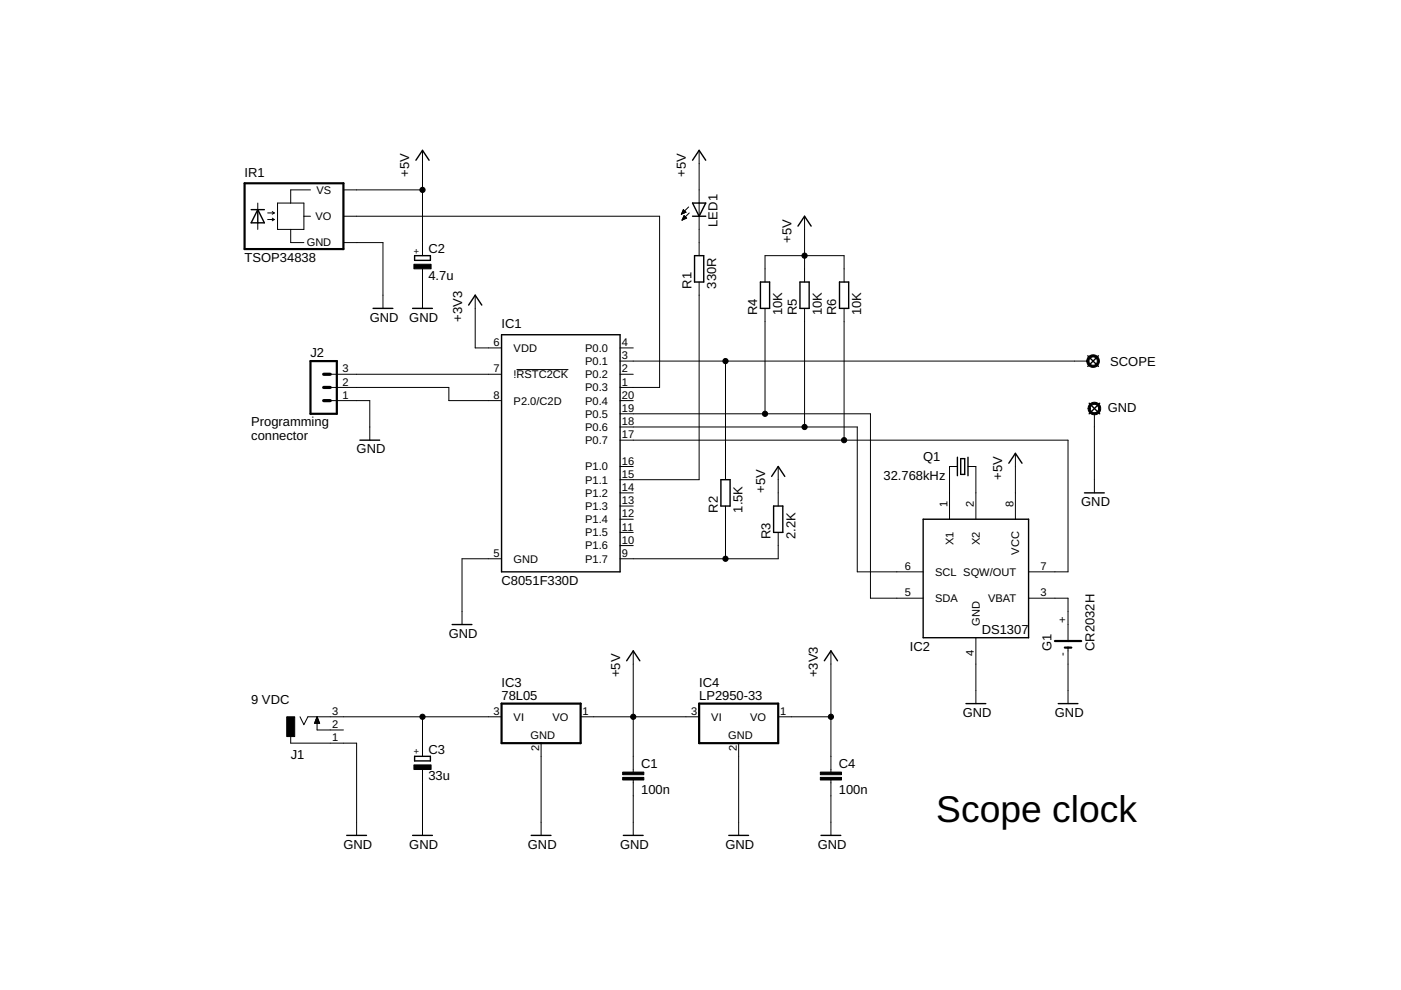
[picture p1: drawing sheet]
<svg xmlns="http://www.w3.org/2000/svg" width="297mm" height="210mm" viewBox="0 0 297 210" stroke-linecap="round" stroke-linejoin="round" font-family="sans-serif">
<g fill="none" stroke="#000" stroke-width=".21">
<path d="M89.6 31.9v22.3M148.2 31.9v22.3M54.7 43.1v1.3M54.7 47.2v1.4M56.7 45.1h1.4M56.7 46.5h1.4M57.7 44.9l.4 .2M57.7 46.2l.4 .3M58.1 45.1l-.4 .3M58.1 46.5l-.4 .3M58.8 43.1h5.6v5.5h-5.6zM61.6 48.6v2.8h2.8"/>
<path d="M64.4 45.8h1.4M65.8 40.3h-4.2v2.8M72.8 45.8h67v36.3h-8.3M72.8 40.3h16.8M72.8 51.4h8.4v14M89.6 57v8.4M144.5 45.4h.1M144.5 45.3h.3M144.6 45.1h.5M144.6 46.6h.1M144.7 45h.7M144.7 46.5h.3"/>
<path d="M144.7 44.9h.6M144.7 46.4h.6M144.8 44.7h.4M144.8 46.2h.7M144.8 44.6h.2M144.9 46.1h.5M144.9 44.4l-.4 1M144.9 44.4l.5 .6M144.9 44.5h.1M144.9 46h.4M145 45.8h.1M145 45.7l.6 .5-1 .5z"/>
<path d="M145.4 45l-.9 .4M146 43.9l-1.5 1.5M146.1 45.1l-1.5 1.6M148.2 59.8v41.9h-16.7M162.2 59.8v-5.6h16.8v5.6M170.6 45.8v14M70 79.4h36.3M100.8 62.6v11.2h5.5M109.5 78.4h11M131.5 73.8h2.8M131.5 79.4h2.8M131.5 76.6h99.1"/>
<path d="M153.8 76.6v25.1M162.2 65.4v22.3M170.6 65.4v25.1M179 65.4v27.9M70 82.1h25.2v2.8h11.1M70 84.9h8.4v8.4M131.5 84.9h2.8M131.5 87.7h53.1v39.1h11.1M131.5 90.5h50.3v30.7h13.9M131.5 93.3h94.9v27.9h-8.3M131.5 98.9h2.8M165 98.9v8.4"/>
<path d="M203 98.9h-1.7v11.2M205.2 98.9h1.7v11.2M215.3 96.1v14M232 87.7v16.8M106.3 118.5h-8.3v13.9M131.5 104.5h2.8M131.5 107.3h2.8M131.5 110.1h2.8M131.5 112.9h2.8M131.5 115.7h2.8M153.8 107.3v11.2M165 112.9v5.6h-33.5"/>
<path d="M134.3 138v25.7M176.2 138v25.7M206.9 135.2v14M218.1 126.8h8.3v9.1M226.4 137.3v11.9M61.6 156.2v1.4h14v19.5M63.6 152l.8 1.6 .9-1.6h41M66.7 153.3h1.1M66.8 153.1h.9M66.8 153h.8M66.9 152.9h.7M66.9 152.7h.6"/>
<path d="M67 152.6h.5M67 152.5h.4M67.1 152.3h.3M67.1 152.2h.2M67.2 152h.1M67.2 152v2.8h5.6M67.2 152l.6 1.4h-1.1zM89.6 152v8.4M114.7 157.6v19.5M123.1 152h25.1M156.6 157.6v19.5M165 152h11.2"/>
<path d="M89.6 163.2v13.9M134.3 165.4v11.7M176.2 165.4v11.7"/>
</g>
<g fill="none" stroke="#000" stroke-width=".3">
<path d="M88.2 34l1.4-2.1 1.4 2.1M146.8 34l1.4-2.1 1.4 2.1M53.3 44.4h2.7M54.7 44.4l1.3 2.8h-2.7zM54.7 44.4v2.8M87.9 54.2h3.3v1h-3.3zM146.8 43.1h2.8l-1.4 2.7zM146.8 45.8h2.8M147.3 54.2h1.9v5.6h-1.9zM161.2 59.8h2v5.6h-2zM169.2 47.9l1.4-2.1 1.4 2.1M169.6 59.8h2v5.6h-2z"/>
<path d="M178 59.8h1.9v5.6h-1.9zM79.1 65.4h4.2M87.5 65.4h4.2M99.4 64.7l1.4-2.1 1.4 2.1M106.3 71h25.2v50.2h-25.2zM230.6 75.4l2.3 2.3M232.9 75.4l-2.3 2.3M76.3 93.3h4.2M203 96.9v4M203.7 97.2h.8v3.4h-.8zM205.2 96.9v4M213.9 98.2l1.4-2.1 1.4 2.1"/>
<path d="M230.9 85.5l2.3 2.2M233.2 85.5l-2.3 2.2M152.8 101.7h2v5.6h-2zM163.6 101l1.4-2.1 1.4 2.1M164 107.3h2v5.6h-2zM195.7 110.1h22.4v25.1h-22.4zM229.9 104.5h4.2M95.9 132.4h4.2M132.9 140.1l1.4-2.1 1.4 2.1M174.8 140.1l1.4-2.1 1.4 2.1M204.8 149.2h4.2M224.4 149.2h4.1"/>
<path d="M73.5 177.1h4.2M87.5 177.1h4.2M87.9 160.4h3.3v.9h-3.3zM112.6 177.1h4.2M132.2 177.1h4.2M154.5 177.1h4.2M174.1 177.1h4.2"/>
</g>
<path d="M51.9 38.9h20.9v13.9h-20.9zM65.8 76.6h5.6v11.1h-5.6zM223.7 135.9h5.5M225.8 137.3h1.3M106.3 149.2h16.8v8.4h-16.8zM148.2 149.2h16.8v8.4h-16.8z" fill="none" stroke="#000" stroke-width=".47"/>
<path d="M87.8 56h3.6v1h-3.6zM60.8 152h1.7v4.2h-1.7zM87.8 162.2h3.6v1h-3.6zM132 164.8h4.5v.6h-4.5zM132 163.7h4.5v.6h-4.5zM173.9 164.8h4.5v.6h-4.5zM173.9 163.7h4.5v.6h-4.5z" fill="#000" stroke="#000" stroke-width=".21"/>
<g fill="#000" stroke="#000" stroke-width=".21">
<path d="M230.8 75.6a1.33 1.33 0 0 1 2.1 .3 1.33 1.33 0 0 1-.8 2 1.33 1.33 0 0 1-1.7-1.3h.5a.89 .89 0 0 1 1.2-.9 .89 .89 0 0 1 .3 1.5 .89 .89 0 0 1-1.5-.4v-.2h-.5z" fill-rule="evenodd"/>
<path d="M231.1 85.6a1.34 1.34 0 0 1 2.1 .4 1.34 1.34 0 0 1-.8 1.9 1.34 1.34 0 0 1-1.7-1.3h.4a.89 .89 0 0 1 1.3-.8 .89 .89 0 0 1 .2 1.5 .89 .89 0 0 1-1.4-.4l-.1-.3h-.4z" fill-rule="evenodd"/>
<circle cx="89.6" cy="40.3" r=".55"/>
<circle cx="170.6" cy="54.2" r=".55"/>
<circle cx="153.8" cy="76.6" r=".55"/>
<circle cx="162.2" cy="87.7" r=".55"/>
<circle cx="170.6" cy="90.5" r=".55"/>
<circle cx="179" cy="93.3" r=".55"/>
<circle cx="153.8" cy="118.5" r=".55"/>
<circle cx="89.6" cy="152" r=".55"/>
<circle cx="134.3" cy="152" r=".55"/>
<circle cx="176.2" cy="152" r=".55"/>
</g>
<path d="M68.6 79.4h1.4M68.6 82.1h1.4M68.6 84.9h1.4" fill="none" stroke="#000" stroke-width=".68"/>
<text font-size="7.9" x="198.5" y="174.3">Scope clock</text>
<g font-size="2.8">
<text x="51.9" y="37.5">IR1</text>
<text x="86.8" y="37.5" transform="rotate(-90 86.8 37.5)">+5V</text>
<text x="145.4" y="37.5" transform="rotate(-90 145.4 37.5)">+5V</text>
<text x="90.8" y="53.7">C2</text>
<text x="152.1" y="48.1" transform="rotate(-90 152.1 48.1)">LED1</text>
<text x="167.8" y="51.4" transform="rotate(-90 167.8 51.4)">+5V</text>
<text x="51.9" y="55.6">TSOP34838</text>
<text x="90.8" y="59.3">4.7u</text>
<text x="146.6" y="61.2" transform="rotate(-90 146.6 61.2)">R1</text>
<text x="151.9" y="61.2" transform="rotate(-90 151.9 61.2)">330R</text>
<text x="78.4" y="68.2">GND</text>
<text x="86.8" y="68.2">GND</text>
<text x="98" y="68.2" transform="rotate(-90 98 68.2)">+3V3</text>
<text x="106.3" y="69.6">IC1</text>
<text x="160.6" y="66.8" transform="rotate(-90 160.6 66.8)">R4</text>
<text x="165.8" y="66.8" transform="rotate(-90 165.8 66.8)">10K</text>
<text x="168.9" y="66.8" transform="rotate(-90 168.9 66.8)">R5</text>
<text x="174.2" y="66.8" transform="rotate(-90 174.2 66.8)">10K</text>
<text x="177.3" y="66.8" transform="rotate(-90 177.3 66.8)">R6</text>
<text x="182.6" y="66.8" transform="rotate(-90 182.6 66.8)">10K</text>
<text x="65.8" y="75.7">J2</text>
<text x="235.4" y="77.5">SCOPE</text>
<text x="234.9" y="87.3">GND</text>
<text x="53.3" y="90.4">Programming</text>
<text x="53.3" y="93.3">connector</text>
<text x="75.6" y="96.1">GND</text>
<text x="187.3" y="101.7">32.768kHz</text>
<text x="195.7" y="97.8">Q1</text>
<text x="212.5" y="101.7" transform="rotate(-90 212.5 101.7)">+5V</text>
<text x="162.2" y="104.5" transform="rotate(-90 162.2 104.5)">+5V</text>
<text x="229.2" y="107.3">GND</text>
<text x="152.2" y="108.7" transform="rotate(-90 152.2 108.7)">R2</text>
<text x="157.5" y="108.7" transform="rotate(-90 157.5 108.7)">1.5K</text>
<text x="163.3" y="114.3" transform="rotate(-90 163.3 114.3)">R3</text>
<text x="168.6" y="114.3" transform="rotate(-90 168.6 114.3)">2.2K</text>
<text x="106.3" y="124">C8051F330D</text>
<text x="95.2" y="135.2">GND</text>
<text x="208.1" y="134.4">DS1307</text>
<text x="131.5" y="143.6" transform="rotate(-90 131.5 143.6)">+5V</text>
<text x="173.4" y="143.6" transform="rotate(-90 173.4 143.6)">+3V3</text>
<text x="192.9" y="138">IC2</text>
<text x="223" y="138" transform="rotate(-90 223 138)">G1</text>
<text x="232" y="138" transform="rotate(-90 232 138)">CR2032H</text>
<text x="53.3" y="149.2">9 VDC</text>
<text x="106.3" y="148.5">78L05</text>
<text x="106.3" y="145.7">IC3</text>
<text x="148.2" y="148.5">LP2950-33</text>
<text x="148.2" y="145.7">IC4</text>
<text x="204.1" y="152">GND</text>
<text x="223.7" y="152">GND</text>
<text x="61.6" y="160.9">J1</text>
<text x="90.8" y="159.8">C3</text>
<text x="90.8" y="165.4">33u</text>
<text x="135.9" y="162.7">C1</text>
<text x="177.8" y="162.7">C4</text>
<text x="135.9" y="168.3">100n</text>
<text x="177.8" y="168.3">100n</text>
<text x="72.8" y="179.9">GND</text>
<text x="86.8" y="179.9">GND</text>
<text x="111.9" y="179.9">GND</text>
<text x="131.5" y="179.9">GND</text>
<text x="153.8" y="179.9">GND</text>
<text x="173.4" y="179.9">GND</text>
</g>
<g font-size="2.3">
<text x="67.1" y="41.1">VS</text>
<text x="66.9" y="46.7">VO</text>
<text x="65" y="52.3">GND</text>
<text x="104.6" y="73.4">6</text>
<text x="108.9" y="74.6">VDD</text>
<text x="124.1" y="77.4">P0.1</text>
<text x="124.1" y="74.6">P0.0</text>
<text x="131.9" y="76.2">3</text>
<text x="131.9" y="73.4">4</text>
<text x="72.6" y="81.8">2</text>
<text x="72.6" y="79">3</text>
<text x="104.6" y="79">7</text>
<text x="108.9" y="80.2">!RSTC2CK</text>
<text x="124.1" y="80.2">P0.2</text>
<text x="124.1" y="83">P0.3</text>
<text x="131.9" y="79">2</text>
<text x="131.9" y="81.8">1</text>
<text x="72.6" y="84.6">1</text>
<text x="104.6" y="84.6">8</text>
<text x="108.9" y="85.8">P2.0/C2D</text>
<text x="124.1" y="85.8">P0.4</text>
<text x="124.1" y="88.6">P0.5</text>
<text x="131.9" y="84.6">20</text>
<text x="131.9" y="87.3">19</text>
<text x="124.1" y="91.4">P0.6</text>
<text x="124.1" y="94.2">P0.7</text>
<text x="131.9" y="90.1">18</text>
<text x="131.9" y="92.9">17</text>
<text x="124.1" y="99.7">P1.0</text>
<text x="131.9" y="98.5">16</text>
<text x="131.9" y="101.3">15</text>
<text x="124.1" y="102.5">P1.1</text>
<text x="124.1" y="105.3">P1.2</text>
<text x="131.9" y="104.1">14</text>
<text x="131.9" y="106.9">13</text>
<text x="200.9" y="107.5" transform="rotate(-90 200.9 107.5)">1</text>
<text x="206.5" y="107.5" transform="rotate(-90 206.5 107.5)">2</text>
<text x="214.9" y="107.5" transform="rotate(-90 214.9 107.5)">8</text>
<text x="124.1" y="108.1">P1.3</text>
<text x="124.1" y="110.9">P1.4</text>
<text x="124.1" y="113.7">P1.5</text>
<text x="131.9" y="109.7">12</text>
<text x="131.9" y="112.5">11</text>
<text x="104.6" y="118.1">5</text>
<text x="108.9" y="119.3">GND</text>
<text x="124.1" y="116.5">P1.6</text>
<text x="124.1" y="119.3">P1.7</text>
<text x="131.9" y="115.3">10</text>
<text x="131.9" y="118.1">9</text>
<text x="202.1" y="115.5" transform="rotate(-90 202.1 115.5)">X1</text>
<text x="207.7" y="115.5" transform="rotate(-90 207.7 115.5)">X2</text>
<text x="216.1" y="117.6" transform="rotate(-90 216.1 117.6)">VCC</text>
<text x="191.8" y="120.9">6</text>
<text x="198.3" y="122.1">SCL SQW/OUT</text>
<text x="220.6" y="120.9">7</text>
<text x="191.8" y="126.4">5</text>
<text x="198.3" y="127.7">SDA</text>
<text x="209.5" y="127.7">VBAT</text>
<text x="220.6" y="126.4">3</text>
<text x="207.7" y="132.6" transform="rotate(-90 207.7 132.6)">GND</text>
<text x="226.1" y="132" transform="rotate(-90 226.1 132)">+</text>
<text x="206.5" y="139.1" transform="rotate(-90 206.5 139.1)">4</text>
<text x="226.1" y="139.2" transform="rotate(-90 226.1 139.2)">-</text>
<text x="70.4" y="154.4">2</text>
<text x="70.4" y="151.6">3</text>
<text x="104.6" y="151.6">3</text>
<text x="108.9" y="152.8">VI</text>
<text x="117.1" y="152.8">VO</text>
<text x="123.5" y="151.6">1</text>
<text x="146.5" y="151.6">3</text>
<text x="150.8" y="152.8">VI</text>
<text x="159" y="152.8">VO</text>
<text x="165.4" y="151.6">1</text>
<text x="70.4" y="157.2">1</text>
<text x="112.5" y="156.7">GND</text>
<text x="114.3" y="159.3" transform="rotate(-90 114.3 159.3)">2</text>
<text x="154.4" y="156.7">GND</text>
<text x="156.2" y="159.3" transform="rotate(-90 156.2 159.3)">2</text>
</g>
<g font-size="2">
<text x="88.9" y="53.8" transform="rotate(-90 88.9 53.8)">+</text>
<text x="88.9" y="159.9" transform="rotate(-90 88.9 159.9)">+</text>
</g>
</svg>
